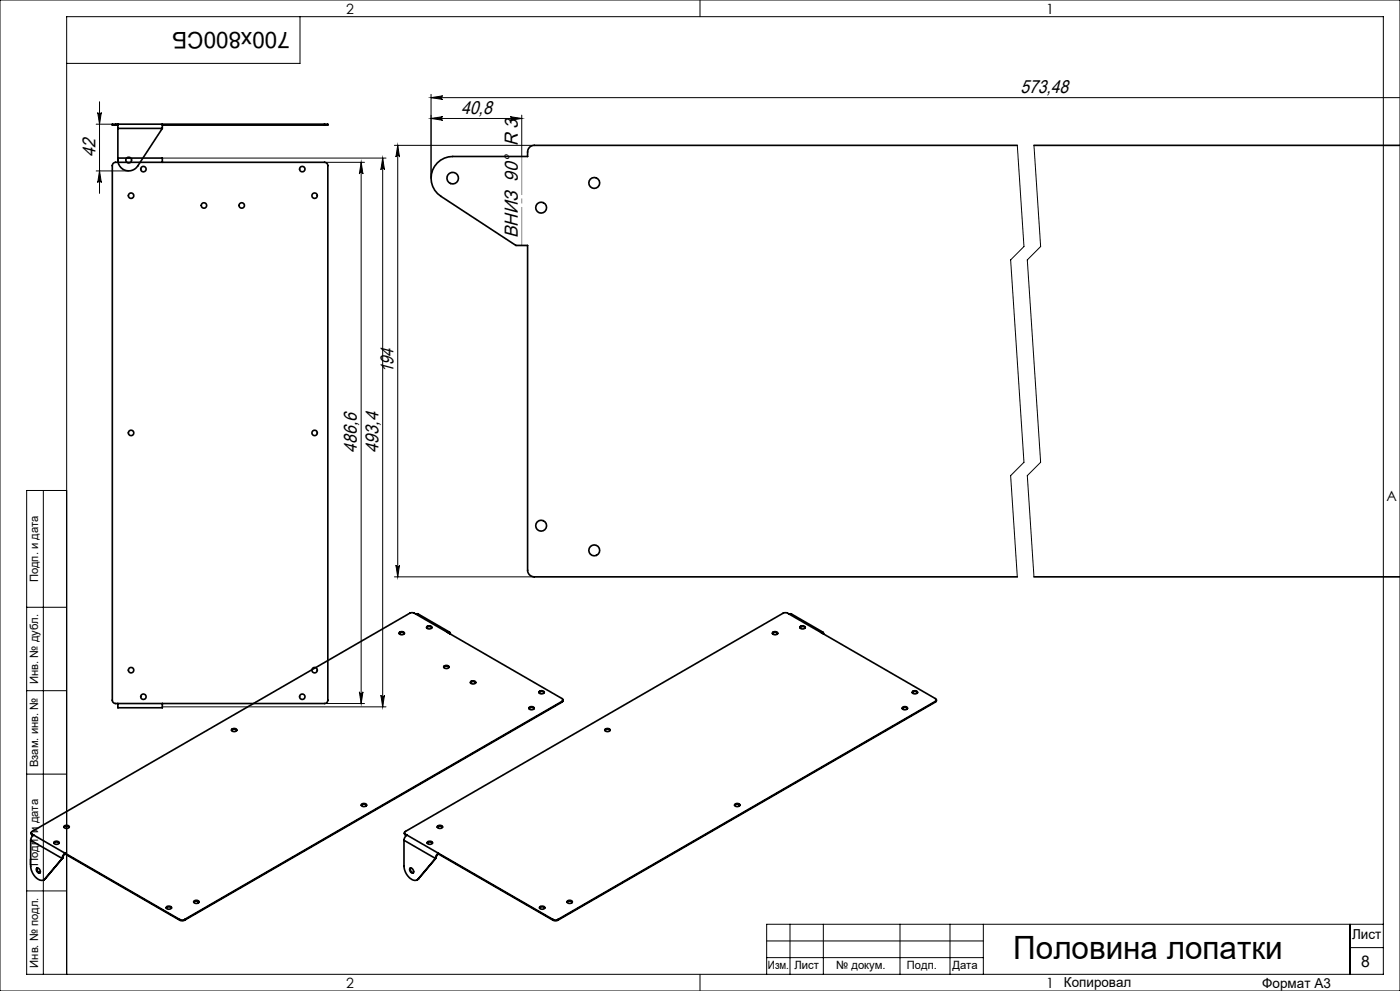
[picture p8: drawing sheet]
<svg xmlns="http://www.w3.org/2000/svg" width="420mm" height="297mm" viewBox="0 0 420 297" stroke-linecap="round" stroke-linejoin="round" font-family="sans-serif">
<g fill="none" stroke="#000" stroke-width=".3">
<path d="M0 0h420v297h-420zM90 5v14h-70M210 0v5M28.9 37.2h4.8M29.3 33.7a.54 .54 0 0 0 .6 .5 .54 .54 0 0 0 .5-.5l-.5 3.5zM29.9 30.5v27.5M129.3 28.3v25.1M129.3 29.3h290.7M129.3 35.5l3.5-.5a.54 .54 0 0 0-.5 .5 .54 .54 0 0 0 .5 .5zM129.3 29.3l3.5-.6a.54 .54 0 0 0-.5 .6 .54 .54 0 0 0 .5 .5zM129.3 35.5h27.2M153 35l3.5 .5-3.5 .5a.54 .54 0 0 0 .5-.5 .54 .54 0 0 0-.5-.5z"/>
<path d="M156.5 34.5v12.4M28.9 51.2h9.7M29.9 51.2l.5 3.5a.54 .54 0 0 0-.5-.5 .54 .54 0 0 0-.6 .5zM48.7 47.4h67.1M97.4 48.6h11.9M108.3 48.6l.6 3.5a.54 .54 0 0 0-.6-.5 .54 .54 0 0 0-.5 .5zM108.3 48.6v162.2M114.8 47.4v164.4M114.8 47.4l.5 3.5a.54 .54 0 0 0-.5-.5 .54 .54 0 0 0-.5 .5zM118.3 43.6h42M119.3 43.6v129.3M119.3 43.6l.6 3.5a.54 .54 0 0 0-.6-.5 .54 .54 0 0 0-.5 .5z"/>
<path d="M305.2 43.6l2 30.3-4 4 4 60.7-4 4 2 30.3M310.2 43.6l2 30.3-4 4 4 60.7-4 4 2 30.3M13 147v145M20 147h-12v145h407v-287h-395v287M118.3 172.9h42M118.8 169.4a.54 .54 0 0 0 .5 .5 .54 .54 0 0 0 .6-.5l-.6 3.5zM8 182h12M8 207h12M48.7 211.8h67.1M97.4 210.8h11.9M107.8 207.3a.54 .54 0 0 0 .5 .6 .54 .54 0 0 0 .6-.6l-.6 3.5zM114.3 208.3a.54 .54 0 0 0 .5 .6 .54 .54 0 0 0 .5-.6l-.5 3.5z"/>
<path d="M8 232h12M8 267h12M237 277v15M247 277v15M270 277v15M285 277v15M295 277v15M405 277v15M415 277h-185v15M210 292v5M230 287h65M230 282h65"/>
<path d="M405 284h10"/>
</g>
<path d="M156.5 73.6v-26.7" fill="none" stroke="#808080" stroke-width=".3" stroke-dasharray="15.2 1.3 1.3 1.3" stroke-dashoffset="3.8"/>
<g fill="#000">
<path d="M129.3 29.3l3.5-.6a.54 .54 0 0 0-.5 .6 .54 .54 0 0 0 .5 .5zM420 28.7v1.1z"/>
<path d="M153 35l3.5 .5-3.5 .5a.54 .54 0 0 0 .5-.5 .54 .54 0 0 0-.5-.5zM129.3 35.5l3.5-.5a.54 .54 0 0 0-.5 .5 .54 .54 0 0 0 .5 .5z"/>
<path d="M29.9 51.2l.5 3.5a.54 .54 0 0 0-.5-.5 .54 .54 0 0 0-.6 .5zM29.3 33.7a.54 .54 0 0 0 .6 .5 .54 .54 0 0 0 .5-.5l-.5 3.5z"/>
<path d="M114.8 47.4l.5 3.5a.54 .54 0 0 0-.5-.5 .54 .54 0 0 0-.5 .5zM114.3 208.3a.54 .54 0 0 0 .5 .6 .54 .54 0 0 0 .5-.6l-.5 3.5z"/>
<path d="M118.8 169.4a.54 .54 0 0 0 .5 .5 .54 .54 0 0 0 .6-.5l-.6 3.5zM119.3 43.6l.6 3.5a.54 .54 0 0 0-.6-.5 .54 .54 0 0 0-.5 .5z"/>
<path d="M107.8 207.3a.54 .54 0 0 0 .5 .6 .54 .54 0 0 0 .6-.6l-.6 3.5zM108.3 48.6l.6 3.5a.54 .54 0 0 0-.6-.5 .54 .54 0 0 0-.5 .5z"/>
</g>
<g fill="none" stroke="#000" stroke-width=".5">
<path d="M34.7 37.2h-.2a.5 .5 0 0 0-.8 .3h1M34.7 37.2h62.6M34.7 37.5h.7M34.7 37.2v.3M35.4 38.5v9.5a3.2 3.2 0 0 0 2.3 3.1 3.2 3.2 0 0 0 3.6-1.3l7.4-11.3M35.4 37.2v1.3M35.4 38.5h13.3M48.7 37.2v1.3M48.7 37.5h48.6M97.3 37.2h.2a.5 .5 0 0 1 .8 .3h-1M97.3 37.2v.3M34 48.9l.7-.3h62.6a1 1 0 0 1 1 1v160.2a1 1 0 0 1-1 1h-62.6a1 1 0 0 1-1-1v-160.2z"/>
<path d="M35.4 48.6v-1.2h13.3v1.2M305.2 43.6h-144.9a2 2 0 0 0-2 2v1.3h-22.5a6.5 6.5 0 0 0-6.2 4.6 6.5 6.5 0 0 0 2.7 7.3l22.5 14.8h3.5v97.3a2 2 0 0 0 2 2h144.9M310.2 43.6h109.8M310.2 172.9h109.8M119.7 189.9a1.05 1.05 0 0 1 1.6 0M119.8 189.6a.84 .84 0 0 1 .8-.3 .84 .84 0 0 1 .7 .6 .84 .84 0 0 1-.9 .4 .84 .84 0 0 1-.6-.7zM124.8 184.1l.6-.1 9.5 5.4M128 188.1a1.05 1.05 0 0 1 1.6 0M128 187.8a.84 .84 0 0 1 .9-.3 .84 .84 0 0 1 .6 .7 .84 .84 0 0 1-.8 .3 .84 .84 0 0 1-.7-.7zM133.1 200a1.05 1.05 0 0 1 1.6 0M133.2 199.7a.84 .84 0 0 1 .8-.3 .84 .84 0 0 1 .7 .7 .84 .84 0 0 1-.9 .3 .84 .84 0 0 1-.6-.7zM134.2 189.5a.55 .55 0 0 1 .7-.1 .55 .55 0 0 1 .2 .6"/>
<path d="M134.4 189.6l.5 .3M231.7 189.9a1.05 1.05 0 0 1 1.6 0M231.8 189.6a.84 .84 0 0 1 .8-.3 .84 .84 0 0 1 .7 .6 .84 .84 0 0 1-.9 .4 .84 .84 0 0 1-.6-.7zM236.8 184.1l.6-.1 9.4 5.4M240 188.1a1.05 1.05 0 0 1 1.6 0M240 187.8a.84 .84 0 0 1 .9-.3 .84 .84 0 0 1 .6 .7 .84 .84 0 0 1-.9 .3 .84 .84 0 0 1-.6-.7zM246.2 189.5a.55 .55 0 0 1 .6-.1 .55 .55 0 0 1 .3 .6M246.4 189.6l.5 .3M35.4 210.8v1.3h13.3v-1.3M69.5 218.9a1.05 1.05 0 0 1 1.5 0M69.5 218.6a.84 .84 0 0 1 .9-.3 .84 .84 0 0 1 .6 .7 .84 .84 0 0 1-.9 .3 .84 .84 0 0 1-.6-.7zM141.1 204.6a1.05 1.05 0 0 1 1.6 0"/>
<path d="M141.2 204.3a.84 .84 0 0 1 .8-.3 .84 .84 0 0 1 .7 .7 .84 .84 0 0 1-.9 .3 .84 .84 0 0 1-.6-.7zM158.7 212.3a1.05 1.05 0 0 1 1.6 0M158.7 212.1a.84 .84 0 0 1 .9-.4 .84 .84 0 0 1 .6 .7 .84 .84 0 0 1-.9 .3 .84 .84 0 0 1-.6-.6zM161.7 207.6a1.05 1.05 0 0 1 1.6 0M161.7 207.3a.84 .84 0 0 1 .9-.3 .84 .84 0 0 1 .6 .7 .84 .84 0 0 1-.8 .3 .84 .84 0 0 1-.7-.7zM168.6 210.2a.43 .43 0 0 0 .3-.4 .43 .43 0 0 0-.3-.4l-44.3-25.6-1.1-.1-113.6 65.5a.43 .43 0 0 0-.3 .4 .43 .43 0 0 0 .3 .4M168.6 210.2l-113.3 65.4M168.6 210.2v.2M168.6 210.4l-113.3 65.4M168.9 209.8l-.3 .6M181.4 218.9a1.05 1.05 0 0 1 1.6 0M181.5 218.6a.84 .84 0 0 1 .9-.3 .84 .84 0 0 1 .6 .7 .84 .84 0 0 1-.9 .3 .84 .84 0 0 1-.6-.7z"/>
<path d="M270.7 212.3a1.05 1.05 0 0 1 1.5 0M270.7 212.1a.84 .84 0 0 1 .9-.4 .84 .84 0 0 1 .6 .7 .84 .84 0 0 1-.9 .3 .84 .84 0 0 1-.6-.6zM273.7 207.6a1.05 1.05 0 0 1 1.6 0M273.7 207.3a.84 .84 0 0 1 .9-.3 .84 .84 0 0 1 .6 .7 .84 .84 0 0 1-.9 .3 .84 .84 0 0 1-.6-.7zM280.6 210.2a.43 .43 0 0 0 .3-.4 .43 .43 0 0 0-.3-.4l-44.3-25.6-1.1-.1-113.6 65.5a.43 .43 0 0 0-.3 .4 .43 .43 0 0 0 .3 .4M280.6 210.2l-113.3 65.4M280.6 210.2v.2M280.6 210.4l-113.3 65.4M280.9 209.8l-.3 .6M9.2 251.8v7.8a4.3 4.3 0 0 0 3.6 4.2l.6-.3M9.2 251.8l9.4 5.5M9.3 249.6l.3 .6"/>
<path d="M9.6 250l44.3 25.6M9.6 250.2l.3 .2M9.6 250v.2M10.1 250.3l-.6 .6-.3 .9M16.2 252.7a1.05 1.05 0 0 1 1.6 0M16.2 252.4a.84 .84 0 0 1 .9-.3 .84 .84 0 0 1 .6 .7 .84 .84 0 0 1-.9 .3 .84 .84 0 0 1-.6-.7zM18.6 257.3l-5.2 6.2M18.8 257.2l-.2 .1M18.8 257.2l-5.2 6.1M19.2 247.9a1.05 1.05 0 0 1 1.6 0M19.2 247.6a.84 .84 0 0 1 .9-.3 .84 .84 0 0 1 .6 .7 .84 .84 0 0 1-.8 .3 .84 .84 0 0 1-.7-.7zM19.5 255.9v-.2l-.5 .5-.4 1.1"/>
<path d="M19.5 255.9l-.5 .6-.2 .7M19.5 255.9l34.4 19.9M108.4 241.4a1.05 1.05 0 0 1 1.6 0M108.4 241.1a.84 .84 0 0 1 .9-.3 .84 .84 0 0 1 .6 .6 .84 .84 0 0 1-.8 .4 .84 .84 0 0 1-.7-.7zM121.2 251.8v7.8a4.3 4.3 0 0 0 3.6 4.2l.6-.3M121.2 251.8l9.4 5.5M121.3 249.6l.3 .6M121.6 250l44.3 25.6M121.6 250.2l.3 .2M121.6 250v.2M122.1 250.3l-.6 .6-.3 .9M128.2 252.7a1.05 1.05 0 0 1 1.5 0"/>
<path d="M128.2 252.4a.84 .84 0 0 1 .9-.3 .84 .84 0 0 1 .6 .7 .84 .84 0 0 1-.9 .3 .84 .84 0 0 1-.6-.7zM130.6 257.3l-5.2 6.2M130.8 257.2l-.2 .1M130.8 257.2l-5.2 6.1M131.2 247.9a1.05 1.05 0 0 1 1.6 0M131.2 247.6a.84 .84 0 0 1 .9-.3 .84 .84 0 0 1 .6 .7 .84 .84 0 0 1-.9 .3 .84 .84 0 0 1-.6-.7zM131.5 255.9v-.2l-.5 .5-.4 1.1M131.5 255.9l-.5 .6-.2 .7M131.5 255.9l34.4 19.9M220.4 241.4a1.05 1.05 0 0 1 1.6 0M220.4 241.1a.84 .84 0 0 1 .9-.3 .84 .84 0 0 1 .6 .6 .84 .84 0 0 1-.8 .4 .84 .84 0 0 1-.7-.7zM11 260.2a.86 .86 0 0 1 .9 .5 .86 .86 0 0 1-.1 1l-.7-.5z"/>
<path d="M11.2 260.1a1.11 1.11 0 0 0 .8 1.5M13.6 263.3l-.5 .4M13.6 263.3l-.2 .2M49.9 272.1a1.05 1.05 0 0 1 1.6 0M49.9 271.8a.84 .84 0 0 1 .9-.3 .84 .84 0 0 1 .6 .7 .84 .84 0 0 1-.9 .3 .84 .84 0 0 1-.6-.7zM53.9 275.6l.7 .1 .7-.1M53.9 275.8l.7 .2 .7-.2M53.9 275.6v.2M55.3 275.6v.2M58.1 270.4a1.05 1.05 0 0 1 1.6 0M58.2 270.1a.84 .84 0 0 1 .8-.3 .84 .84 0 0 1 .7 .7 .84 .84 0 0 1-.9 .3 .84 .84 0 0 1-.6-.7zM123 260.2a.86 .86 0 0 1 .9 .5 .86 .86 0 0 1-.1 1l-.7-.5z"/>
<path d="M123.2 260.1a1.11 1.11 0 0 0 .8 1.5M125.6 263.3l-.5 .4M125.6 263.3l-.2 .2M161.9 272.1a1.05 1.05 0 0 1 1.5 0M161.9 271.8a.84 .84 0 0 1 .9-.3 .84 .84 0 0 1 .6 .7 .84 .84 0 0 1-.9 .3 .84 .84 0 0 1-.6-.7zM165.9 275.6l.7 .1 .7-.1M165.9 275.8l.7 .2 .7-.2M165.9 275.6v.2M167.3 275.6v.2M170.1 270.4a1.05 1.05 0 0 1 1.6 0M170.1 270.1a.84 .84 0 0 1 .9-.3 .84 .84 0 0 1 .7 .7 .84 .84 0 0 1-.9 .3 .84 .84 0 0 1-.7-.7z"/>
<circle cx="38.6" cy="48" r=".87"/>
<circle cx="39.3" cy="58.6" r=".82"/>
<circle cx="43" cy="50.7" r=".82"/>
<circle cx="90.7" cy="50.7" r=".82"/>
<circle cx="94.4" cy="58.6" r=".82"/>
<circle cx="135.8" cy="53.4" r="1.73"/>
<circle cx="178.3" cy="54.8" r="1.63"/>
<circle cx="61.2" cy="61.6" r=".82"/>
<circle cx="72.5" cy="61.6" r=".82"/>
<circle cx="162.3" cy="62.2" r="1.63"/>
<circle cx="39.3" cy="129.7" r=".82"/>
<circle cx="94.4" cy="129.7" r=".82"/>
<circle cx="162.3" cy="157.5" r="1.63"/>
<circle cx="178.3" cy="164.9" r="1.63"/>
<circle cx="39.3" cy="200.8" r=".82"/>
<circle cx="43" cy="208.8" r=".82"/>
<circle cx="90.7" cy="208.8" r=".82"/>
<circle cx="94.4" cy="200.8" r=".82"/>
</g>
<text font-size="9.6" x="304" y="287.3">Половина лопатки</text>
<text font-size="6.9" x="86.9" y="9.4" transform="rotate(-180 86.9 9.4)">700x800СБ</text>
<g font-size="5.6">
<text x="306.1" y="28">573,48</text>
<text x="138.3" y="34.3">40,8</text>
<text x="28.6" y="46.9" transform="rotate(-90 28.6 46.9)">42</text>
<text x="155.4" y="71.4" transform="rotate(-90 155.4 71.4)">ВНИЗ 90° R 3</text>
<text x="118.1" y="111.8" transform="rotate(-90 118.1 111.8)">194</text>
<text x="107.1" y="135.6" transform="rotate(-90 107.1 135.6)">486,6</text>
<text x="113.5" y="135.7" transform="rotate(-90 113.5 135.7)">493,4</text>
</g>
<text font-size="4.8" x="408.3" y="289.7">8</text>
<g font-size="4.2">
<text x="103.8" y="4.2">2</text>
<text x="313.8" y="4.2">1</text>
<text x="415.9" y="150.2">A</text>
<text x="103.8" y="296.2">2</text>
<text x="313.8" y="296.2">1</text>
</g>
<g font-size="4.1">
<text x="405.6" y="281.5">Лист</text>
<text x="319.2" y="295.9">Копировал</text>
<text x="378.7" y="296">Формат А3</text>
</g>
<g font-size="3.4">
<text x="11.4" y="174.5" transform="rotate(-90 11.4 174.5)">Подп. и дата</text>
<text x="11.4" y="205" transform="rotate(-90 11.4 205)">Инв. № дубл.</text>
<text x="11.4" y="229.9" transform="rotate(-90 11.4 229.9)">Взам. инв. №</text>
<text x="11.4" y="259.5" transform="rotate(-90 11.4 259.5)">Подп. и дата</text>
<text x="11.4" y="290" transform="rotate(-90 11.4 290)">Инв. № подл.</text>
<text x="230.4" y="290.4">Изм.</text>
<text x="238.3" y="290.4">Лист</text>
<text x="250.9" y="290.4">№ докум.</text>
<text x="272.1" y="290.4">Подп.</text>
<text x="285.7" y="290.5">Дата</text>
</g>
</svg>
